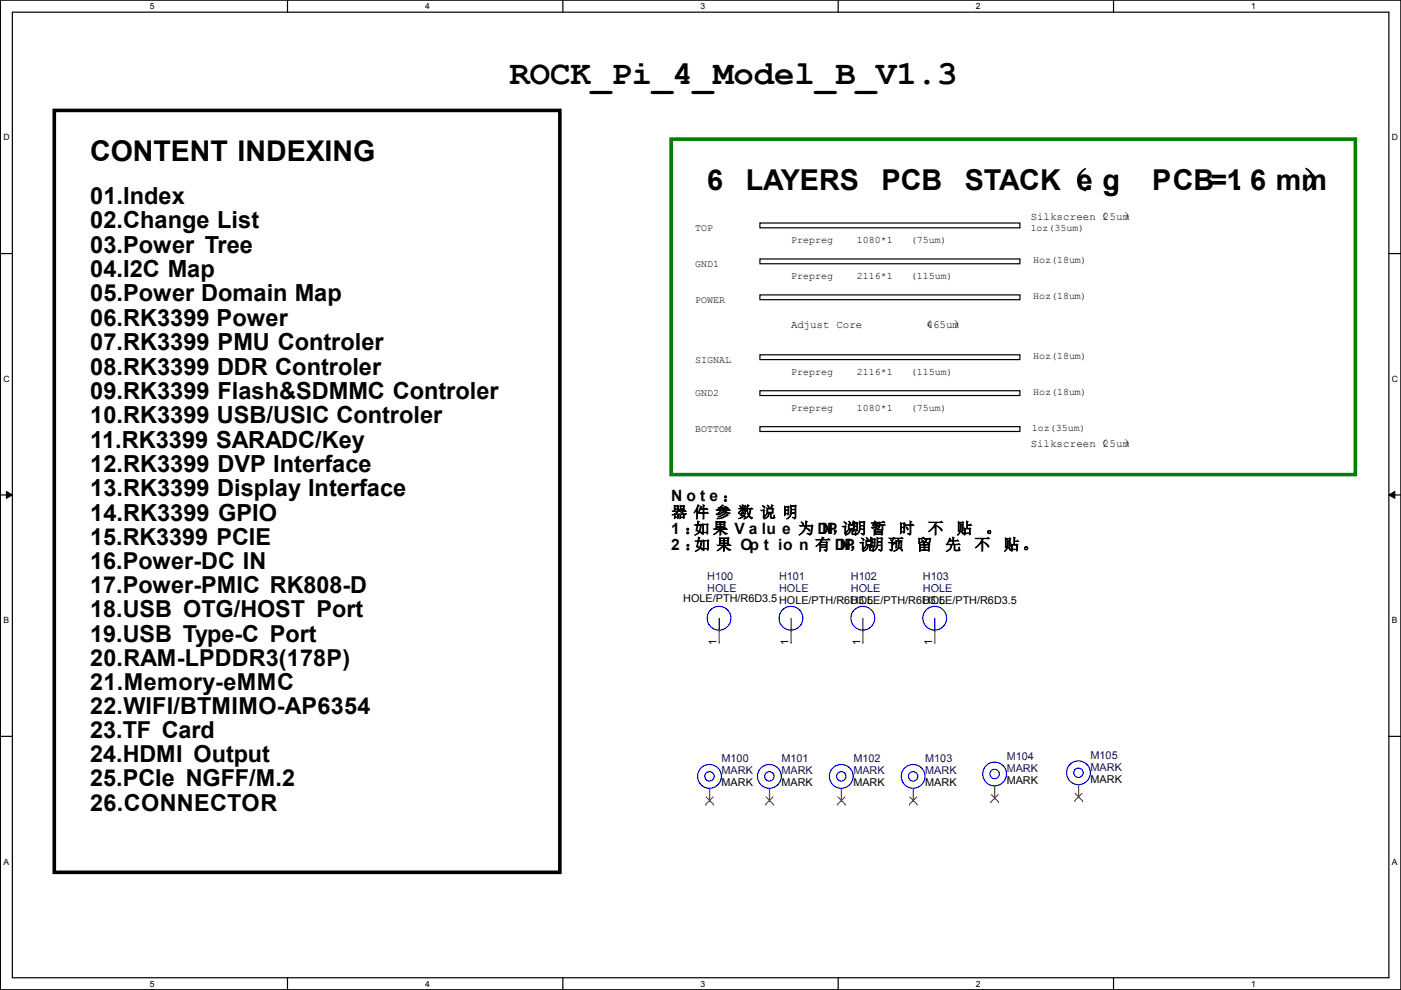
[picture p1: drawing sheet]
<svg xmlns="http://www.w3.org/2000/svg" width="297mm" height="210mm" viewBox="0 0 297 210" stroke-linecap="round" stroke-linejoin="round" font-family="sans-serif">
<path d="M.1 0h296.9v209.8h-296.9zM2.6 2.6h291.9v204.7h-291.9z" fill="none" stroke="#000" stroke-width=".25"/>
<g fill="#fff">
<path d="M31.8 .3h1v2h-1z"/>
<path d="M31.8 207.6h1v1.9h-1z"/>
</g>
<path d="M61 0v2.6M61 207.3v2.5" fill="none" stroke="#000" stroke-width=".25"/>
<g fill="#fff">
<path d="M90.1 .3h1v2h-1z"/>
<path d="M90.1 207.6h1v1.9h-1z"/>
</g>
<path d="M119.3 0v2.6M119.3 207.3v2.5" fill="none" stroke="#000" stroke-width=".25"/>
<g fill="#fff">
<path d="M148.5 .3h1v2h-1z"/>
<path d="M148.5 207.6h1v1.9h-1z"/>
</g>
<path d="M177.7 0v2.6M177.7 207.3v2.5" fill="none" stroke="#000" stroke-width=".25"/>
<g fill="#fff">
<path d="M206.9 .3h1v2h-1z"/>
<path d="M206.9 207.6h1v1.9h-1z"/>
</g>
<path d="M236.1 0v2.6M236.1 207.3v2.5" fill="none" stroke="#000" stroke-width=".25"/>
<g fill="#fff">
<path d="M265.3 .3h.9v2h-.9z"/>
<path d="M265.3 207.6h.9v1.9h-.9z"/>
<path d="M.7 28.2h1.3v1.9h-1.3z"/>
<path d="M295.1 28.2h1.3v1.9h-1.3z"/>
<path d="M.7 79.3h1.3v2h-1.3z"/>
<path d="M295.1 79.3h1.3v2h-1.3z"/>
</g>
<path d="M.1 53.8h2.5M294.5 53.8h2.5" fill="none" stroke="#000" stroke-width=".25"/>
<g fill="#fff">
<path d="M.7 130.5h1.2v2h-1.2z"/>
<path d="M295.1 130.5h1.2v2h-1.2z"/>
</g>
<path d="M.1 104.9h2.5M294.5 104.9h2.5" fill="none" stroke="#000" stroke-width=".25"/>
<path d="M1.4 104.2l1.2 .7-1.2 .8zM294.5 104.9l1.2-.7v1.5z" fill="#000"/>
<path d="M1.4 104.2l1.2 .7-1.2 .8zM294.5 104.9l1.2-.7v1.5z" fill="none" stroke="#000" stroke-width=".21"/>
<g fill="#fff">
<path d="M.7 181.7h1.2v2h-1.2z"/>
<path d="M295.1 181.7h1.2v2h-1.2z"/>
</g>
<path d="M161.1 47.3h55.1v1h-55.1zM161.1 54.9h55.1v1h-55.1zM161.1 62.5h55.1v1h-55.1zM161.1 75.2h55.1v1h-55.1zM161.1 82.8h55.1v1.1h-55.1zM161.1 90.5h55.1v1h-55.1zM.1 156.1h2.5M294.5 156.1h2.5" fill="none" stroke="#000" stroke-width=".25"/>
<path d="M142.3 29.5h145.1v71.1h-145.1z" fill="none" stroke="#008000" stroke-width=".76"/>
<path d="M11.5 23.4h107.2v161.6h-107.2z" fill="none" stroke="#000" stroke-width=".76"/>
<g fill="none" stroke="#00f" stroke-width=".25">
<path d="M152.5 133.6h.1M152.5 131.1v2.5M167.7 133.6h.1M167.7 131.1v2.5M183 133.6h.1M183 131.1v2.5M198.2 133.6h.1M198.2 131.1v2.5"/>
<circle cx="152.5" cy="131.1" r="2.52"/>
<circle cx="167.7" cy="131.1" r="2.52"/>
<circle cx="182.9" cy="131.1" r="2.52"/>
<circle cx="198.2" cy="131.1" r="2.52"/>
<circle cx="150.4" cy="164.6" r="2.52"/>
<circle cx="150.4" cy="164.6" r="1"/>
<circle cx="163.1" cy="164.6" r="2.52"/>
<circle cx="163.1" cy="164.6" r="1"/>
<circle cx="178.4" cy="164.6" r="2.52"/>
<circle cx="178.4" cy="164.6" r="1"/>
<circle cx="193.6" cy="164.6" r="2.52"/>
<circle cx="193.6" cy="164.6" r="1"/>
<circle cx="210.9" cy="164.1" r="2.52"/>
<circle cx="210.9" cy="164.1" r="1"/>
<circle cx="228.7" cy="163.8" r="2.52"/>
<circle cx="228.7" cy="163.8" r="1"/>
</g>
<g fill="none" stroke="#f00" stroke-width=".25">
<path d="M152.5 136.2h.1M152.5 133.6v2.6M167.7 136.2h.1M167.7 133.6v2.6M183 136.2h.1M183 133.6v2.6M198.2 136.2h.1M198.2 133.6v2.6M150.4 169.7h.1M150.4 167.2v2.5M163.1 169.7h.1M163.1 167.2v2.5"/>
<path d="M178.4 169.7h.1M178.4 167.2v2.5M193.6 169.7h.1M193.6 167.2v2.5M210.9 169.2h.1M210.9 166.7v2.5M228.7 169h.1M228.7 166.4v2.6"/>
</g>
<g fill="none" stroke="#804000" stroke-width=".21">
<path d="M149.6 170.5h.1M149.7 169l1.6 1.5M151.2 169l-1.6 1.5M151.3 170.5h.1M162.3 170.5h.1M162.4 169l1.6 1.5M163.9 169l-1.6 1.5M164 170.5h.1M177.6 170.5h.1M177.6 169l1.6 1.5M179.2 169l-1.6 1.5M179.2 170.5h.1"/>
<path d="M192.8 170.5h.1M192.9 169l1.5 1.5M194.4 169l-1.6 1.5M194.4 170.5h.1M210.1 170h.1M210.1 168.4l1.6 1.6M211.7 168.4l-1.6 1.6M211.7 170h.1M227.9 169.8h.1M227.9 168.2l1.6 1.6M229.4 168.2l-1.5 1.6M229.5 169.8h.1"/>
</g>
<text font-size="7.2" x="108" y="17.8">ROCK_Pi_4_Model_B_V1.3</text>
<g font-size="6.1">
<text x="19.1" y="34.1">CONTENT INDEXING</text>
<text x="149.9" y="40.3">6</text>
<text x="158.1" y="40.3">LAYERS</text>
<text x="186.9" y="40.3">PCB</text>
<text x="204.6" y="40.3">STACK（</text>
<text x="228.3" y="40.3">e. g.</text>
<text x="244.3" y="40.3">PCB=1. 6 mm</text>
<text x="276" y="40.3">）</text>
</g>
<g font-size="5">
<text x="19.1" y="43.3">01.Index</text>
<text x="19.1" y="48.4">02.Change List</text>
<text x="19.1" y="53.6">03.Power Tree</text>
<text x="19.1" y="58.8">04.I2C Map</text>
<text x="19.1" y="63.9">05.Power Domain Map</text>
<text x="19.1" y="69.1">06.RK3399 Power</text>
<text x="19.1" y="74.3">07.RK3399 PMU Controler</text>
<text x="19.1" y="79.4">08.RK3399 DDR Controler</text>
<text x="19.1" y="84.6">09.RK3399 Flash&amp;SDMMC Controler</text>
<text x="19.1" y="89.7">10.RK3399 USB/USIC Controler</text>
<text x="19.1" y="94.9">11.RK3399 SARADC/Key</text>
<text x="19.1" y="100.1">12.RK3399 DVP Interface</text>
<text x="19.1" y="105.2">13.RK3399 Display Interface</text>
<text x="19.1" y="110.4">14.RK3399 GPIO</text>
<text x="19.1" y="115.5">15.RK3399 PCIE</text>
<text x="19.1" y="120.6">16.Power-DC IN</text>
<text x="19.1" y="125.8">17.Power-PMIC RK808-D</text>
<text x="19.1" y="130.9">18.USB OTG/HOST Port</text>
<text x="19.1" y="136">19.USB Type-C Port</text>
<text x="19.1" y="141.1">20.RAM-LPDDR3(178P)</text>
<text x="19.1" y="146.3">21.Memory-eMMC</text>
<text x="19.1" y="151.4">22.WIFI/BTMIMO-AP6354</text>
<text x="19.1" y="156.5">23.TF Card</text>
<text x="19.1" y="161.6">24.HDMI Output</text>
<text x="19.1" y="166.8">25.PCIe NGFF/M.2</text>
<text x="19.1" y="171.9">26.CONNECTOR</text>
</g>
<g font-size="3.3">
<text x="142.3" y="106.3">N o t e ：</text>
<text x="142.3" y="113.1">1 ：如 如 V a lu e 走 DNP，器器 说</text>
<text x="142.4" y="109.7">器 器 器 器 器 器</text>
<text x="190.6" y="113.2">关</text>
<text x="196.7" y="113.2">可</text>
<text x="202.8" y="113.2">可</text>
<text x="208.9" y="113.2">。</text>
<text x="142.3" y="116.5">2 ：如 如 Op t io n 有 DNP，器器 说</text>
<text x="194.3" y="116.6">说</text>
<text x="200.4" y="116.6">说</text>
<text x="206.6" y="116.6">可</text>
<text x="212.8" y="116.6">可 。</text>
</g>
<g font-size="2.3">
<text x="218.5" y="46.6">Silkscreen（</text>
<text x="233.8" y="46.6">25um</text>
<text x="238.1" y="46.6">）</text>
<text x="167.7" y="69.5">Adjust Core</text>
<text x="195.2" y="69.5">（</text>
<text x="196.5" y="69.5">465um</text>
<text x="201.9" y="69.5">）</text>
<text x="218.5" y="94.9">Silkscreen（</text>
<text x="233.8" y="94.9">25um</text>
<text x="238.1" y="94.9">）</text>
<text x="144.9" y="127.6">HOLE/PTH/R6D3.5HOLE/PTH/R6D3.5</text>
<text x="180.4" y="128.1">HOLE/PTH/R6D3.5</text>
<text x="195.7" y="128.1">HOLE/PTH/R6D3.5</text>
<text x="151.9" y="136.7" transform="rotate(-90 151.9 136.7)">1</text>
<text x="167.2" y="136.7" transform="rotate(-90 167.2 136.7)">1</text>
<text x="182.4" y="136.7" transform="rotate(-90 182.4 136.7)">1</text>
<text x="197.7" y="136.7" transform="rotate(-90 197.7 136.7)">1</text>
<text x="153" y="166.7">MARK</text>
<text x="165.7" y="166.7">MARK</text>
<text x="180.9" y="166.7">MARK</text>
<text x="196.2" y="166.7">MARK</text>
<text x="213.4" y="166.2">MARK</text>
<text x="231.2" y="165.9">MARK</text>
</g>
<g font-size="2.3" fill="#000080">
<text x="149.9" y="123">H100</text>
<text x="149.9" y="125.6">HOLE</text>
<text x="165.2" y="123">H101</text>
<text x="165.2" y="125.6">HOLE</text>
<text x="180.4" y="123">H102</text>
<text x="180.4" y="125.6">HOLE</text>
<text x="195.7" y="123">H103</text>
<text x="195.7" y="125.6">HOLE</text>
<text x="153" y="161.6">M100</text>
<text x="165.7" y="161.6">M101</text>
<text x="180.9" y="161.6">M102</text>
<text x="196.2" y="161.6">M103</text>
<text x="213.4" y="161.1">M104</text>
<text x="231.2" y="160.9">M105</text>
<text x="153" y="164.2">MARK</text>
<text x="165.7" y="164.2">MARK</text>
<text x="180.9" y="164.2">MARK</text>
<text x="196.2" y="164.2">MARK</text>
<text x="213.4" y="163.7">MARK</text>
<text x="231.2" y="163.4">MARK</text>
</g>
<g font-size="2.1">
<text x="147.4" y="48.9">TOP</text>
<text x="167.7" y="51.5">Prepreg</text>
<text x="181.7" y="51.5">1080*1</text>
<text x="193.1" y="51.5">(75um)</text>
<text x="218.5" y="48.9">1oz(35um)</text>
<text x="147.4" y="56.6">GND1</text>
<text x="167.7" y="59.1">Prepreg</text>
<text x="181.7" y="59.1">2116*1</text>
<text x="193.1" y="59.1">(115um)</text>
<text x="219" y="55.8">Hoz(18um)</text>
<text x="147.4" y="64.2">POWER</text>
<text x="219" y="63.4">Hoz(18um)</text>
<text x="147.4" y="76.9">SIGNAL</text>
<text x="219" y="76.1">Hoz(18um)</text>
<text x="147.4" y="84">GND2</text>
<text x="167.7" y="79.4">Prepreg</text>
<text x="181.7" y="79.4">2116*1</text>
<text x="193.1" y="79.4">(115um)</text>
<text x="219" y="83.7">Hoz(18um)</text>
<text x="167.7" y="87">Prepreg</text>
<text x="181.7" y="87">1080*1</text>
<text x="193.1" y="87">(75um)</text>
<text x="147.4" y="91.6">BOTTOM</text>
<text x="218.8" y="91.4">1oz(35um)</text>
</g>
<g font-size="1.8">
<text x="31.8" y="1.9">5</text>
<text x="90.1" y="1.9">4</text>
<text x="148.5" y="1.9">3</text>
<text x="206.9" y="1.9">2</text>
<text x="265.3" y="1.9">1</text>
<text x=".7" y="29.8">D</text>
<text x="295.1" y="29.8">D</text>
<text x=".7" y="80.9">C</text>
<text x="295.1" y="80.9">C</text>
<text x=".7" y="132.1">B</text>
<text x="295.1" y="132.1">B</text>
<text x=".7" y="183.3">A</text>
<text x="295.1" y="183.3">A</text>
<text x="31.8" y="209.2">5</text>
<text x="90.1" y="209.2">4</text>
<text x="148.5" y="209.2">3</text>
<text x="206.9" y="209.2">2</text>
<text x="265.3" y="209.2">1</text>
</g>
</svg>
